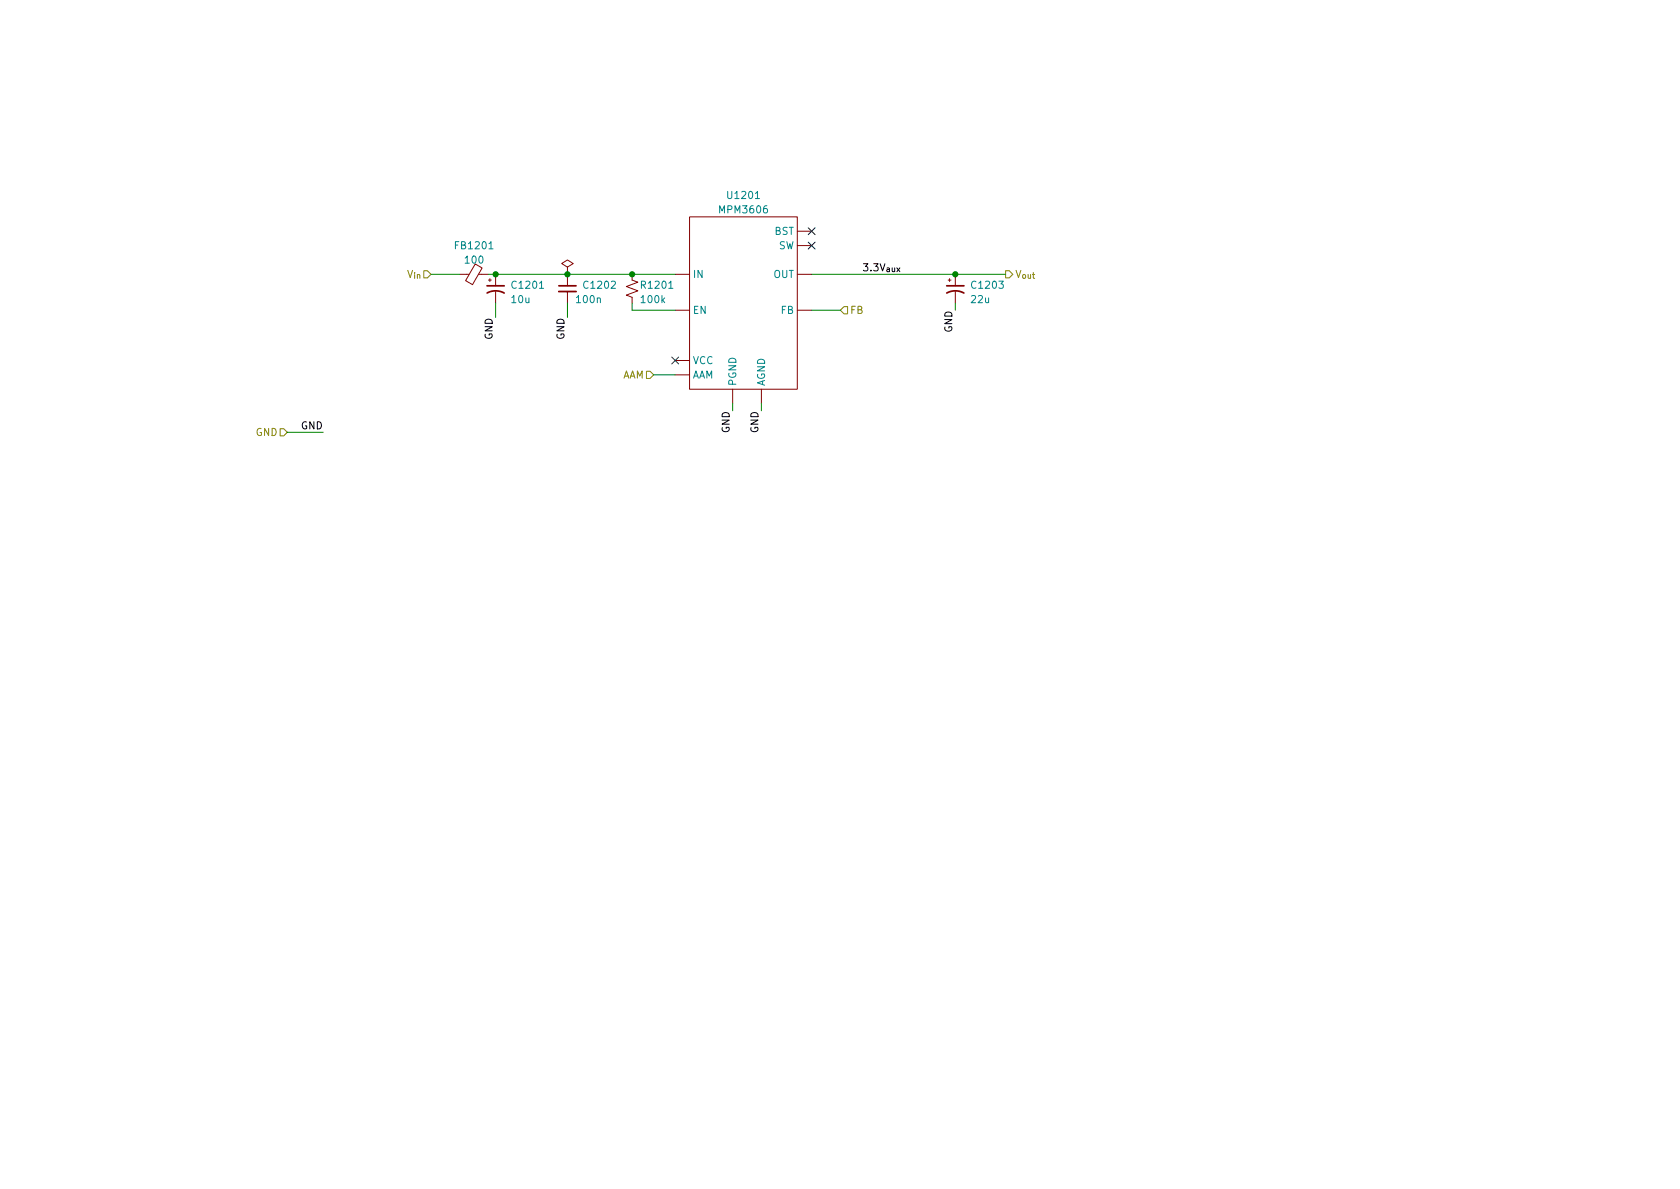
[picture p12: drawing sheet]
<svg xmlns="http://www.w3.org/2000/svg" width="297mm" height="210mm" viewBox="0 0 297 210" stroke-linecap="round" stroke-linejoin="round" font-family="sans-serif">
<g fill="none" stroke="#840000" stroke-width=".18">
<path d="M121.9 38.3h19.1v30.5h-19.1zM81.3 48.5h1.6M84 46.7l1.2 .7-1.7 2.9-1.2-.7zM84.6 48.5h1.8M86.4 49.5h.5M86.6 49.3v.5M87.6 48.5v2M87.6 51.6v2M100.3 47.2l1-.6-1-.6-1 .6 1 .6v1.3M100.3 48.5h.1M100.3 48.5v2M100.3 51.6v2"/>
<path d="M111.8 48.5v1l1 .4-2.1 .8 2.1 .7-2.1 .8 1.1 .4v1M119.4 48.5h2.5M119.4 54.9h2.5M141 48.5h2.5M141 54.9h2.5M141 40.9h2.5M141 43.4h2.5M167.6 49.5h.5M167.9 49.3v.5M168.9 48.5v2M168.9 51.6v2M119.4 66.3h2.5"/>
<path d="M119.4 63.7h2.5M129.5 68.8v2.6M134.6 68.8v2.6"/>
</g>
<path d="M86.5 44h.7" fill="none" stroke="#008484" stroke-width=".18"/>
<path d="M98.8 51.6h3.1" fill="none" stroke="#840000" stroke-width=".33"/>
<path d="M86.1 50.5h3.1M86.1 51.8a3.2 3.2 0 0 1 3 0M98.8 50.5h3.1M167.4 50.5h3M167.4 51.8a3.2 3.2 0 0 1 3 0" fill="none" stroke="#840000" stroke-width=".3"/>
<path d="M74.9 47.9h.7l.6 .6-.6 .6h-.7zM149.2 54.2h.7v1.3h-.7l-.6-.6zM177.8 47.9h.6l.7 .6-.7 .6h-.6zM49.5 75.8h.7l.6 .6-.6 .7h-.7zM114.3 65.7h.6l.7 .6-.7 .6h-.6z" fill="none" stroke="#848400" stroke-width=".18"/>
<path d="M76.2 48.5h5.1M86.4 48.5h33M87.6 53.6v2.5M100.3 53.6v2.5M111.8 53.6v1.3h7.6M143.5 48.5h34.3M143.5 54.9h5.1M168.9 53.6v1.3M50.8 76.4h6.3M115.6 66.3h3.8M129.5 71.4v1.2M134.6 71.4v1.2" fill="none" stroke="#008400" stroke-width=".18"/>
<path d="M142.9 40.3l1.2 1.2M142.9 42.8l1.2 1.2M144.1 40.3l-1.2 1.2M144.1 42.8l-1.2 1.2M118.8 63.1l1.2 1.3M120 63.1l-1.2 1.3" fill="none" stroke="#000084" stroke-width=".18"/>
<g fill="#008400" stroke="#008400" stroke-width=".18">
<circle cx="111.8" cy="48.5" r=".46"/>
<circle cx="100.3" cy="48.5" r=".46"/>
<circle cx="168.9" cy="48.5" r=".46"/>
<circle cx="87.6" cy="48.5" r=".46"/>
</g>
<g font-size="1.8" fill="#008484">
<text x="128.8" y="35.2">U1201</text>
<text x="127.4" y="37.7">MPM3606</text>
<text x="136.9" y="41.5">BST</text>
<text x="80.7" y="44.1">FB1201</text>
<text x="82.3" y="46.6">100</text>
<text x="137.6" y="44.1">SW</text>
<text x="90.5" y="53.6">10u</text>
<text x="90.7" y="51">C1201</text>
<text x="102.1" y="53.6">100n</text>
<text x="103.4" y="51">C1202</text>
<text x="113.5" y="53.6">100k</text>
<text x="113.6" y="51">R1201</text>
<text x="122.4" y="49.1">IN</text>
<text x="136.7" y="49.1">OUT</text>
<text x="171.8" y="53.6">22u</text>
<text x="172" y="51">C1203</text>
<text x="122.4" y="55.5">EN</text>
<text x="138.1" y="55.5">FB</text>
<text x="122.4" y="64.4">VCC</text>
<text x="122.4" y="66.9">AAM</text>
<text x="130.2" y="68.3" transform="rotate(-90 130.2 68.3)">PGND</text>
<text x="135.3" y="68.3" transform="rotate(-90 135.3 68.3)">AGND</text>
</g>
<g font-size="1.8">
<text x="152.4" y="48">3.3V_{aux}</text>
<text x="168.4" y="58.8" transform="rotate(-90 168.4 58.8)">GND</text>
<text x="87.1" y="60.1" transform="rotate(-90 87.1 60.1)">GND</text>
<text x="99.8" y="60.1" transform="rotate(-90 99.8 60.1)">GND</text>
<text x="53.2" y="75.9">GND</text>
<text x="129" y="76.6" transform="rotate(-90 129 76.6)">GND</text>
<text x="134.1" y="76.6" transform="rotate(-90 134.1 76.6)">GND</text>
</g>
<g font-size="1.8" fill="#848400">
<text x="69.4" y="49.1">V_{in}</text>
<text x="179.5" y="49.1">V_{out}</text>
<text x="150.2" y="55.5">FB</text>
<text x="109.9" y="66.9">AAM</text>
<text x="45.2" y="77.1">GND</text>
</g>
</svg>
